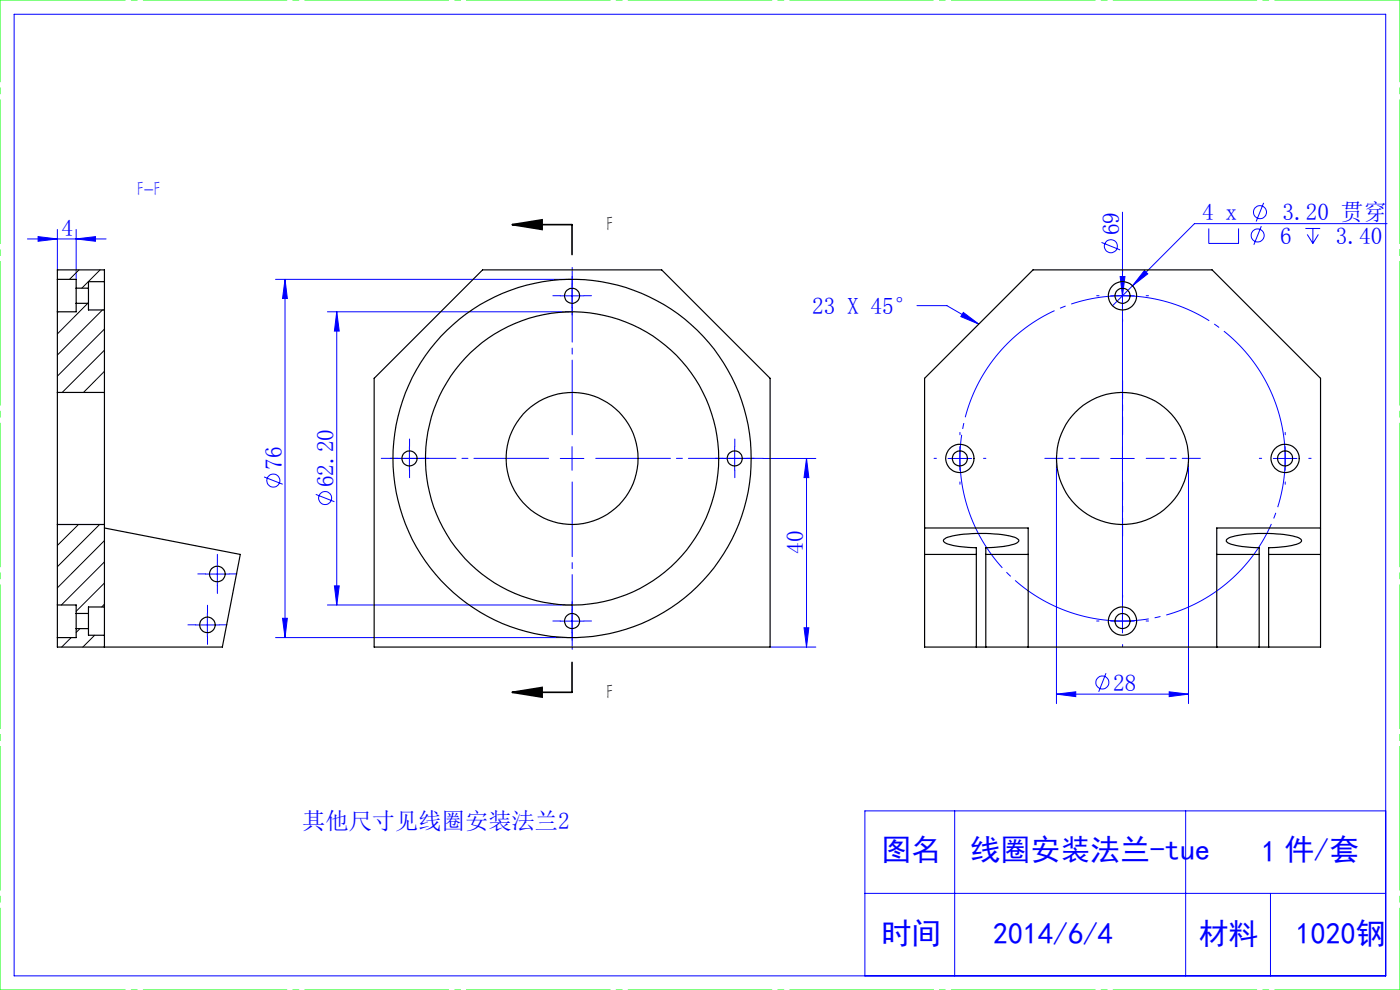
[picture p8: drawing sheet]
<svg xmlns="http://www.w3.org/2000/svg" width="297mm" height="210mm" viewBox="0 0 297 210" stroke-linecap="round" stroke-linejoin="round" font-family="sans-serif">
<g fill="none" stroke="#00f" stroke-width=".21">
<path d="M3 3h291v204h-291zM5.8 50.7h16.7M8.1 50.2l4.1 .5-4.1 .5zM12.2 48.7v8.5M16.2 50.7l4-.5v1zM16.2 48.7v10.6M58.5 59.3h62.9M60.5 59.3v75.9M60.5 59.3l.5 4h-1.1zM233.7 51.4l3.9 1.6M237.6 58.7h1.1l-.6 4.1zM238.1 45v89.3"/>
<path d="M242.8 57.4l.7 .7-3.3 2.5zM256.4 48.5v3.1h6.3v-3.1M267.6 48l-1.6 3.9M268.1 43l-1.6 4M276.9 48.5h3.2M277.3 49.7l1.2 1.9M278.5 48.5v3.1M279.7 49.7l-1.2 1.9M294.3 47.4h-40.9l-17.4 17.5M69.5 66.1h51.9M71.4 66.1l.6 4.1h-1.1zM71.4 66.1v62.2"/>
<path d="M118.9 62.8h5M121.4 60.2v5.1M194.5 64.8h6.4l6.7 3.9M204.4 66.3l3.2 2.4-3.8-1.5zM235.6 62.8h5M84.4 97.3h5M86.9 94.7v5.1M118.9 97.3h5M121.4 94.7v5.1M153.4 97.3h5M155.9 94.7v5.1M161.9 97.3h11.2"/>
<path d="M171.1 97.3l.5 4h-1zM171.1 97.3v40M201.1 97.3h5M203.6 94.7v5.1M224.1 97.3v52M235.6 97.3h5M252.1 97.3v52M270.1 97.3h5M272.6 94.7v5.1M46.1 119.3v5M56 101.2l4 1.5M67 104.9l3.9 1.5"/>
<path d="M41.5 132.6h5M43.6 121.8h5M44 130.1v5M58.5 135.2h62.9M59.9 131.2h1.1l-.5 4zM69.5 128.3h51.9M70.9 124.3h1.1l-.6 4zM118.9 131.8h5M121.4 129.2v5.1M163.4 137.3h9.7M170.6 133.2h1l-.5 4.1zM235.6 131.8h5"/>
<path d="M224.1 147.2l4.1-.5v1.1zM224.1 147.2h28M234.6 142.8l-1.5 3.9M248 146.7l4.1 .5-4.1 .6zM202.5 172v35M251.5 172v35M294 172h-110.5v35M183.5 189.5h110.5M269.5 189.5v17.5"/>
<circle cx="235.7" cy="52.2" r="1.39"/>
<circle cx="266.8" cy="49.9" r="1.38"/>
<circle cx="267.3" cy="45" r="1.38"/>
<circle cx="58" cy="101.9" r="1.38"/>
<circle cx="69" cy="105.6" r="1.37"/>
<circle cx="233.9" cy="144.8" r="1.38"/>
</g>
<path d="M108.7 47.7h12.7v6.3M108.7 47.7l6.3-1.1v2.1zM108.7 146.9l6.3-1.1v2.1zM121.4 140.5v6.4h-12.7" fill="none" stroke="#000" stroke-width=".35"/>
<path d="M271.1 87.1a34.5 34.5 0 0 0-57.8-13.8 34.5 34.5 0 0 0 15.9 57.2 34.5 34.5 0 0 0 42.4-41.6l-.5-1.8" fill="none" stroke="#00f" stroke-width=".21" stroke-dasharray="30.5 1.3 1.3 1.3" stroke-dashoffset="9.7" stroke-linecap="butt"/>
<g fill="none" stroke="#00f" stroke-width=".21" stroke-dasharray="30.5 1.3 1.3 1.3">
<path d="M238.1 57.7v-.5M118.9 62.7h-1.6M121.4 60.2v-1.6M121.4 65.2v1.6M123.9 62.7h1.6M233.1 62.7h-.5M238.1 67.7v.5M243.1 62.7h.5M84.4 97.2h-1.6M86.9 94.7v-1.6M86.9 99.7v1.6M89.4 97.2h1.6"/>
<path d="M153.4 97.2h-1.6M155.9 94.7v-1.6M155.9 99.7v1.6M158.4 97.2h1.6M198.6 97.2h-.5M203.6 92.2v-.5M208.6 97.2h.5M267.6 97.2h-.5M272.6 92.2v-.5M277.6 97.2h.5M46.1 119.2v-1.6M203.6 102.2v.5"/>
<path d="M272.6 102.2v.5M41.5 132.5h-1.6M43.6 121.7h-1.6M44 130v-1.6M44 135v1.7M46.1 124.2v1.7M46.5 132.5h1.7M48.6 121.7h1.7M118.9 131.7h-1.6M121.4 129.2v-1.6M121.4 134.2v1.6M123.9 131.7h1.6"/>
<path d="M233.1 131.7h-.5M238.1 126.7v-.5M238.1 136.7v.5M243.1 131.7h.5"/>
</g>
<path d="M233.1 97.2h-11.5M238.1 92.2v-11.5M243.1 97.2h11.5M238.1 102.2v11.5" fill="none" stroke="#00f" stroke-width=".21" stroke-dasharray="30.5 1.3 1.3 1.3" stroke-dashoffset="26.6"/>
<path d="M116.4 97.2h-35.5M121.4 92.2v-35.5M126.4 97.2h35.5M121.4 102.2v35.5" fill="none" stroke="#00f" stroke-width=".21" stroke-dasharray="30.5 1.3 1.3 1.3" stroke-dashoffset="14.6"/>
<path d="M0 0h297M0 210h297" fill="none" stroke="#0f0" stroke-width=".21" stroke-dasharray="30.5 1.3 1.3 1.3" stroke-dashoffset="3.9"/>
<path d="M0 210v-210M297 210v-210" fill="none" stroke="#0f0" stroke-width=".21" stroke-dasharray="30.5 1.3 1.3 1.3" stroke-dashoffset="13.1"/>
<path d="M108.7 47.7l6.3-1.1v2.1zM108.7 146.9l6.3-1.1v2.1z" fill="#000"/>
<g fill="#00f">
<path d="M237.6 58.7h1.1l-.6 4.1z"/>
<path d="M242.8 57.4l-2.6 3.2 3.3-2.5zM224.1 147.2l4.1-.5v1.1zM248 146.7l4.1 .5-4.1 .6zM204.4 66.3l3.2 2.4-3.8-1.5zM8.1 50.2l4.1 .5-4.1 .5zM16.2 50.7l4-.5v1z"/>
<path d="M170.6 133.2h1l-.5 4.1zM171.1 97.3l.5 4h-1z"/>
<path d="M60.5 59.3l.5 4h-1.1zM59.9 131.2h1.1l-.5 4zM71.4 66.1l.6 4.1h-1.1zM70.9 124.3h1.1l-.6 4z"/>
</g>
<g fill="none" stroke="#000" stroke-width=".25">
<path d="M12.2 59.3v6.8M12.2 59.3v-2.1h10v2.6M12.2 59.3h4v1.8M22.2 59.8v5.9M22.2 59.8h-3.4v1.3M12.2 66.1v17.1M16.2 61.1v3.2M16.2 61.1h2.6M16.2 64.3v1.8h-4M16.2 64.3h2.6M18.8 61.1v3.2M18.8 64.3v1.4h3.4"/>
<path d="M22.2 65.7v17.5M12.2 83.2v28.1M12.2 83.2h10M22.2 83.2v28.1M79.4 80.2l23-23h38l23 23v57.1h-84zM12.2 111.3v17M12.2 111.3h10M22.2 112l28.8 5.6-3.8 19.7h-35v-2.1M22.2 111.3v17.5M196.1 117.6h11M196.1 112h22v25.3M209.1 117.6h9"/>
<path d="M258.1 117.6h9M269.1 117.6h11M280.1 112h-22v25.3M12.2 128.3v6.9M12.2 128.3h4v1.8M16.2 130.1v3.2M16.2 133.3v1.9h-4M16.2 133.3h2.6M16.2 130.1h2.6M18.8 130.1v3.2M18.8 133.3v1.5h3.4M22.2 128.8v6"/>
<path d="M22.2 128.8h-3.4v1.3M22.2 134.8v2.5M207.1 137.3v-21.1h-.8a13.8 13.8 0 0 1-6-1.2 .36 .36 0 0 1 0-.6 11.6 11.6 0 0 1 5.8-1.2h3.2a17 17 0 0 1 6.5 1.1 .4 .4 0 0 1 .3 .3 .4 .4 0 0 1-.2 .4 11.1 11.1 0 0 1-5.2 1.1l-1.6 .1v21.1M207.1 137.3h2M207.1 137.3h-11v-57.1l23-23h38l23 23v57.1h-11M209.1 137.3h58M267.1 137.3v-21.1l-1.6-.1a11.5 11.5 0 0 1-5.2-1.1 .41 .41 0 0 1-.2-.4 .41 .41 0 0 1 .4-.3 21.1 21.1 0 0 1 8.8-1.1 17.4 17.4 0 0 1 6.5 1.1l.2 .1a.36 .36 0 0 1-.1 .6 15 15 0 0 1-6.8 1.2v21.1M267.1 137.3h2"/>
<circle cx="121.4" cy="62.8" r="1.59"/>
<circle cx="238.1" cy="62.7" r="2.99"/>
<circle cx="238.1" cy="62.8" r="1.61"/>
<circle cx="86.9" cy="97.3" r="1.59"/>
<circle cx="121.4" cy="97.3" r="38"/>
<circle cx="121.4" cy="97.3" r="31.1"/>
<circle cx="121.4" cy="97.2" r="14"/>
<circle cx="155.9" cy="97.3" r="1.59"/>
<circle cx="203.6" cy="97.2" r="2.99"/>
<circle cx="203.7" cy="97.3" r="1.59"/>
<circle cx="238.1" cy="97.2" r="14"/>
<circle cx="272.6" cy="97.3" r="1.59"/>
<circle cx="272.6" cy="97.2" r="2.99"/>
<circle cx="44" cy="132.6" r="1.65"/>
<circle cx="46.1" cy="121.8" r="1.66"/>
<circle cx="121.4" cy="131.7" r="1.6"/>
<circle cx="238.1" cy="131.7" r="1.62"/>
<circle cx="238.1" cy="131.7" r="2.99"/>
</g>
<g fill="none" stroke="#000" stroke-width=".21">
<path d="M12.3 57.2l-.1 .2M16.8 57.2l-2.1 2.1M21.2 57.2l-3.8 3.9M12.3 66.1l-.1 .2M18.6 64.3l-6.4 6.5M21.7 65.7l-9.5 9.6M22.2 69.8l-10 10M22.2 74.3l-9 8.9M22.2 78.8l-4.5 4.4M16.7 111.3l-4.5 4.4M21.1 111.3l-8.9 8.9M22.2 114.7l-10 10"/>
<path d="M22.2 119.2l-9.2 9.1M15.1 135.2l-2 2.1M17 133.3l-.8 .9M20.1 134.8l-2.5 2.5M22.2 123.7l-6 6M22.2 128.2l-.6 .6M22.2 137.2l-.2 .1"/>
</g>
<g font-size="6.3" fill="#00f">
<text x="187" y="182.5">图名</text>
<text x="205.9" y="182.5">线圈安装法兰-tue</text>
<text x="267.6" y="182.8">1 件/套</text>
<text x="187" y="200.3">时间</text>
<text x="210.7" y="200.3">2014/6/4</text>
<text x="254.3" y="200.3">材料</text>
<text x="274.9" y="200.3">1020钢</text>
</g>
<g font-size="4.9" fill="#00f">
<text x="255" y="46.8">4 x</text>
<text x="272.1" y="46.8">3.20 贯穿</text>
<text x="13" y="50">4</text>
<text x="237.5" y="49.9" transform="rotate(-90 237.5 49.9)">69</text>
<text x="271.6" y="51.7">6</text>
<text x="283.4" y="51.7">3.40</text>
<text x="172.3" y="66.6">23 X 45°</text>
<text x="59.8" y="99.6" transform="rotate(-90 59.8 99.6)">76</text>
<text x="70.8" y="103.3" transform="rotate(-90 70.8 103.3)">62.20</text>
<text x="170.4" y="117.5" transform="rotate(-90 170.4 117.5)">40</text>
<text x="236.2" y="146.5">28</text>
<text x="64.1" y="175.9">其他尺寸见线圈安装法兰2</text>
</g>
<text font-size="4.4" fill="#00f" x="29.1" y="41.5">F-F</text>
<g font-size="4.4">
<text x="128.7" y="49.1">F</text>
<text x="128.7" y="148.3">F</text>
</g>
</svg>
